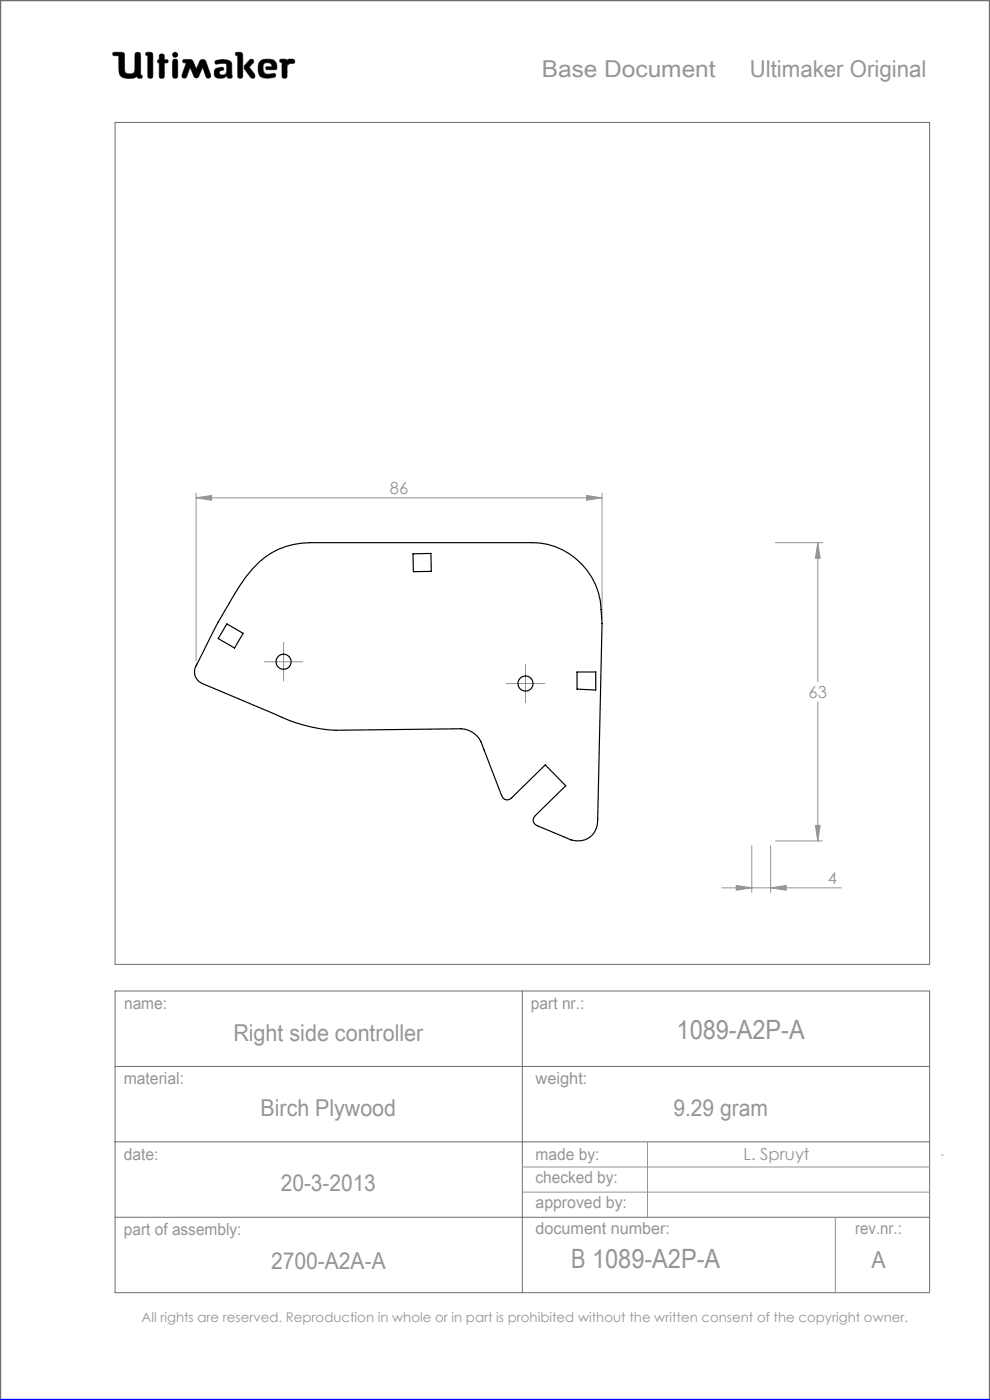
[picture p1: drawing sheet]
<svg xmlns="http://www.w3.org/2000/svg" width="210mm" height="297mm" viewBox="0 0 210 297" stroke-linecap="round" stroke-linejoin="round" font-family="sans-serif">
<g fill="none" stroke="#6f6f6f" stroke-width=".21">
<path d="M24 11.1h1.8l.5 .2 .2 4a1.62 1.62 0 0 0 2 0l.2-4a.65 .65 0 0 1 .7-.2 .65 .65 0 0 1 .4 .6v4.2l.3 .1-.1 .6a.65 .65 0 0 1-.9-.3 4 4 0 0 1-3 .2l-.6-.5-.2-.6-.1-3.6h-1.2l-.1-.3zM29.1 16.2v.1M31 11.1l1.2 .1 .2 .4v4.8a.59 .59 0 0 1-.7 .2 .59 .59 0 0 1-.4-.5v-4.3l-.4-.1zM33.8 13.4h.1M33.8 12.6h.1M33.8 12.6l-.3 .1-.1 .3 .1 .3 .3 .1M33.8 12.6v-1a.59 .59 0 0 1 .7-.1 .59 .59 0 0 1 .4 .5v.6l.6 .1a.4 .4 0 0 1 0 .6l-.6 .1-.1 3.1a.59 .59 0 0 1-.6 .1 .59 .59 0 0 1-.4-.5v-2.7M36.8 12.6h.7l.2 .5v3l-.2 .4-.3 .1-.4-.1-.2-.4v-3zM38.9 12.7l1.3-.1 .6 .2 .8 1.9 .9-2 .6-.1 .4 .1 1.2 3.2v.5l-.4 .2-.4-.1-.9-2.2-.9 2-.5 .3-.3-.2-1-2.1-.7 1.9-.3 .4-.5-.1-.2-.1v-.5l.9-2.6-.7-.1zM42.1 16.2h.1M45.7 12.9a3.6 3.6 0 0 1 3.3 .3l.2 .5v2.1a.53 .53 0 0 1-.2 .8l-.7-.1-.2-.4a1.97 1.97 0 0 1-2.5 .2 1.34 1.34 0 0 1 .4-1.8l1.3-.2 .1 .6a.74 .74 0 0 0-.9 .7 .95 .95 0 0 0 1.4 .1l.2-.6-.1-1.5a2.7 2.7 0 0 0-2 0l-.4-.2zM50.1 11.1l1.2 .1 .2 .4-.1 4.8a.59 .59 0 0 1-.6 .2 .59 .59 0 0 1-.4-.5v-4.3l-.4-.1z"/>
<path d="M52.9 12.8l.4-.2 .4 .1 .1 .4-.9 1.1 1.1 1.5 .1 .6-.2 .3h-.4a5.9 5.9 0 0 1-1.7-2.3l.2-.5zM56.6 14.8h.1M56.6 14.8l-.3-.3 .2-.3 1.2-.1-.2-.5a1.04 1.04 0 0 0-1.7 .5l.2 1.3 .8 .4M56.6 14.8h1.7l.4-.2a1.66 1.66 0 0 0-1.5-2l-1.7 .1a2.65 2.65 0 0 0-.3 3.5 3.5 3.5 0 0 0 3.2 .1l.1-.3-.2-.4-1.5 .2M56.8 15.8h.1M59.5 12.6h1.1l.3 .2a1.21 1.21 0 0 1 1.5-.1l.1 .6-1 .2-.6 .4-.1 2.5a.59 .59 0 0 1-.6 .2 .59 .59 0 0 1-.4-.5v-2.8l-.4-.2zM24.4 26h172.8v178.6h-172.8zM24.4 210.2h172.8v64h-172.8zM110.8 210.2v64M24.4 226.2h172.8M24.4 242.2h172.8M24.4 258.2h172.8"/>
<circle cx="37.2" cy="11.6" r=".56"/>
</g>
<path d="M0 297v-297h210v297" fill="none" stroke="#6f6f6f" stroke-width=".5"/>
<g fill="none" stroke="#959595" stroke-width=".21">
<path d="M41.6 105.6l3.3-.5v1zM41.6 104.6v35.6M41.6 105.6h86.1M124.4 105.1l3.3 .5-3.3 .5zM127.7 104.6v26.7M164.5 115.1h10M173.5 115.1l.5 3.3h-1zM173.5 115.1v29.6M60.2 137.9v5M57.7 140.4h5M109 145h5M111.5 142.5v5"/>
<path d="M173.5 148.9v29.5M159.5 179.4v10M163.5 179.4v10M164.5 178.4h10M173 175.1h1l-.5 3.3zM153.1 188.3h25.4M156.2 187.8l3.3 .5-3.3 .6zM163.5 188.3l3.3-.5v1.1zM110.8 247.6h86.4M110.8 252.9h86.4M137.4 242.2v16M177.2 258.2v16"/>
<path d="M199.7 245h.4"/>
</g>
<path d="M0 297h210" fill="none" stroke="#00f" stroke-width=".5"/>
<path d="M45.7 12.9l-.1 .4 .2 .3 1.7-.2 .6 .2-.1 1.8-.2 .4-.5 .1a.54 .54 0 0 1-.8-.5 .54 .54 0 0 1 .8-.5l.2-.1-.1-.4-.4-.1a1.31 1.31 0 0 0-1.5 .9 1.14 1.14 0 0 0 .3 1.2 1.14 1.14 0 0 0 1.2 .2l.8-.3a.23 .23 0 0 1 .3-.2 .23 .23 0 0 1 .2 .4 .58 .58 0 0 0 .8 .1 .58 .58 0 0 0 .1-.9v-2a1.32 1.32 0 0 0-1.7-1.1zM50 11.2v.5l.4 .1v4.5l.2 .3h.6l.3-.4v-4.7l-.4-.4zM53 12.7l-1.1 1.2-.1 .5 1.4 2.1 .6 .1 .3-.3v-.4l-1.2-1.7 .9-.9v-.4l-.3-.3zM55.1 13a2.66 2.66 0 0 0 .3 3.4l1.4 .2 1.3-.2 .4-.3-.2-.5-1.5 .2-.6-.2-.3-.4-.1-.9a.98 .98 0 0 1 .7-1 .98 .98 0 0 1 1.1 .5l.1 .3-1.2 .1-.1 .4 .2 .2h1.6a.49 .49 0 0 0 .5-.2 .49 .49 0 0 0 0-.6 1.57 1.57 0 0 0-2-1.4h-.9zM59.4 12.6v.5l.4 .2v3l.3 .3h.5l.3-.4v-2.3l.6-.4 .9-.1 .1-.6-.4-.3-.9 .1-.3 .2-.3-.2zM36.7 12.6l-.1 3.7 .2 .3h.6l.3-.4v-3.3l-.3-.3zM36.6 11.6a.56 .56 0 0 0 1.1 0 .56 .56 0 0 0-1.1 0zM33.9 11.6l-.1 1-.3 .2-.1 .3 .4 .3v3l.2 .2h.5l.3-.1 .1-.3v-2.8l.7-.1 .1-.4-.2-.2-.6-.1-.2-1.1zM31 11.2l-.1 .5 .4 .1 .1 4.5 .2 .3h.5l.3-.4v-4.7l-.4-.4zM38.8 12.7v.6h.7l-.9 2.7 .2 .5 .4 .1 .3-.2 .8-2.1 .9 2 .2 .2h.4l.3-.2 .9-2 .8 2.1 .5 .2 .4-.3v-.4l-1-2.8-.3-.4-.5-.1-.4 .2-.9 1.9-.9-2-.5-.1zM24 11.2l-.1 .3 .2 .3h1.1v2.7a1.73 1.73 0 0 0 2.1 2.1 2.42 2.42 0 0 0 1.8-.4l.3 .4h.6l.2-.3-.1-.3-.3-.1v-4.3l-.1-.3-.2-.2h-.6l-.3 .4v3.4a.89 .89 0 0 1-1.3 .8 .81 .81 0 0 1-.9-1.1l-.1-3.3-.5-.2z" fill-rule="evenodd" fill="#000"/>
<path d="M60.2 137.9v-1.6M57.7 140.4h-1.6M60.2 142.9v1.6M62.7 140.4h1.6M109 145h-1.6M111.5 142.5v-1.6M111.5 147.5v1.6M114 145h1.6" fill="none" stroke="#959595" stroke-width=".21" stroke-dasharray="15.2 1.3 1.3 1.3"/>
<path d="M41.6 105.6l3.3-.5v1zM124.4 105.1l3.3 .5-3.3 .5zM173.5 115.1l.5 3.3h-1zM173 175.1h1l-.5 3.3zM156.2 187.8l3.3 .5-3.3 .6zM163.5 188.3l3.3-.5v1.1z" fill="#959595"/>
<g fill="none" stroke="#000" stroke-width=".25">
<path d="M87.6 117.5l3.8-.1 .1 3.8-3.8 .1zM48.1 132.4l3.5 2-1.8 3.1-3.5-2zM53.7 120.5a15.8 15.8 0 0 1 12.1-5.4h47a14.8 14.8 0 0 1 14.7 14.2l.2 3-.9 41.5a4.2 4.2 0 0 1-5.6 4.4l-7.2-3a1.24 1.24 0 0 1-.9-1 1.24 1.24 0 0 1 .5-1.2l6.4-6.3-4.3-4.4-7.2 6.9a1.22 1.22 0 0 1-1.2 .5 1.22 1.22 0 0 1-.9-.9l-4.4-11.5a4.9 4.9 0 0 0-4.2-2.7l-26.6 .3a33.3 33.3 0 0 1-13.2-3.5l-15.1-6.4a2.71 2.71 0 0 1-1.1-4.1l4.2-8.4a74.1 74.1 0 0 1 7.7-12zM122.4 142.6h4v3.8l-4-.2z"/>
<circle cx="60.2" cy="140.4" r="1.6"/>
<circle cx="111.5" cy="145" r="1.6"/>
</g>
<g font-size="5.6" fill="#959595">
<text x="143.5" y="220.3">1089-A2P-A</text>
<text x="121.1" y="269.1">B 1089-A2P-A</text>
</g>
<g font-size="4.9" fill="#959595">
<text x="114.9" y="16.3">Base Document</text>
<text x="159" y="16.3">Ultimaker Original</text>
<text x="49.5" y="220.9">Right side controller</text>
<text x="55.3" y="236.7">Birch Plywood</text>
<text x="142.8" y="236.7">9.29 gram</text>
<text x="59.6" y="252.7">20-3-2013</text>
<text x="57.5" y="269.3">2700-A2A-A</text>
<text x="184.9" y="269.1">A</text>
</g>
<g font-size="3.5" fill="#959595">
<text x="82.7" y="104.8">86</text>
<text x="171.5" y="148.1">63</text>
<text x="175.6" y="187.6">4</text>
<text x="26.3" y="214.1">name:</text>
<text x="112.6" y="214">part nr.:</text>
<text x="26.2" y="229.9">material:</text>
<text x="113.6" y="229.9">weight:</text>
<text x="26.3" y="246">date:</text>
<text x="113.6" y="246">made by:</text>
<text x="113.6" y="251.1">checked by:</text>
<text x="157.7" y="246.2">L. Spruyt</text>
<text x="113.6" y="256.3">approved by:</text>
<text x="26.3" y="262">part of assembly:</text>
<text x="113.6" y="261.8">document number:</text>
<text x="181.4" y="261.9">rev.nr.:</text>
</g>
<text font-size="2.8" fill="#959595" x="30" y="280.4">All rights are reserved. Reproduction in whole or in part is prohibited without the written consent of the copyright owner.</text>
</svg>
